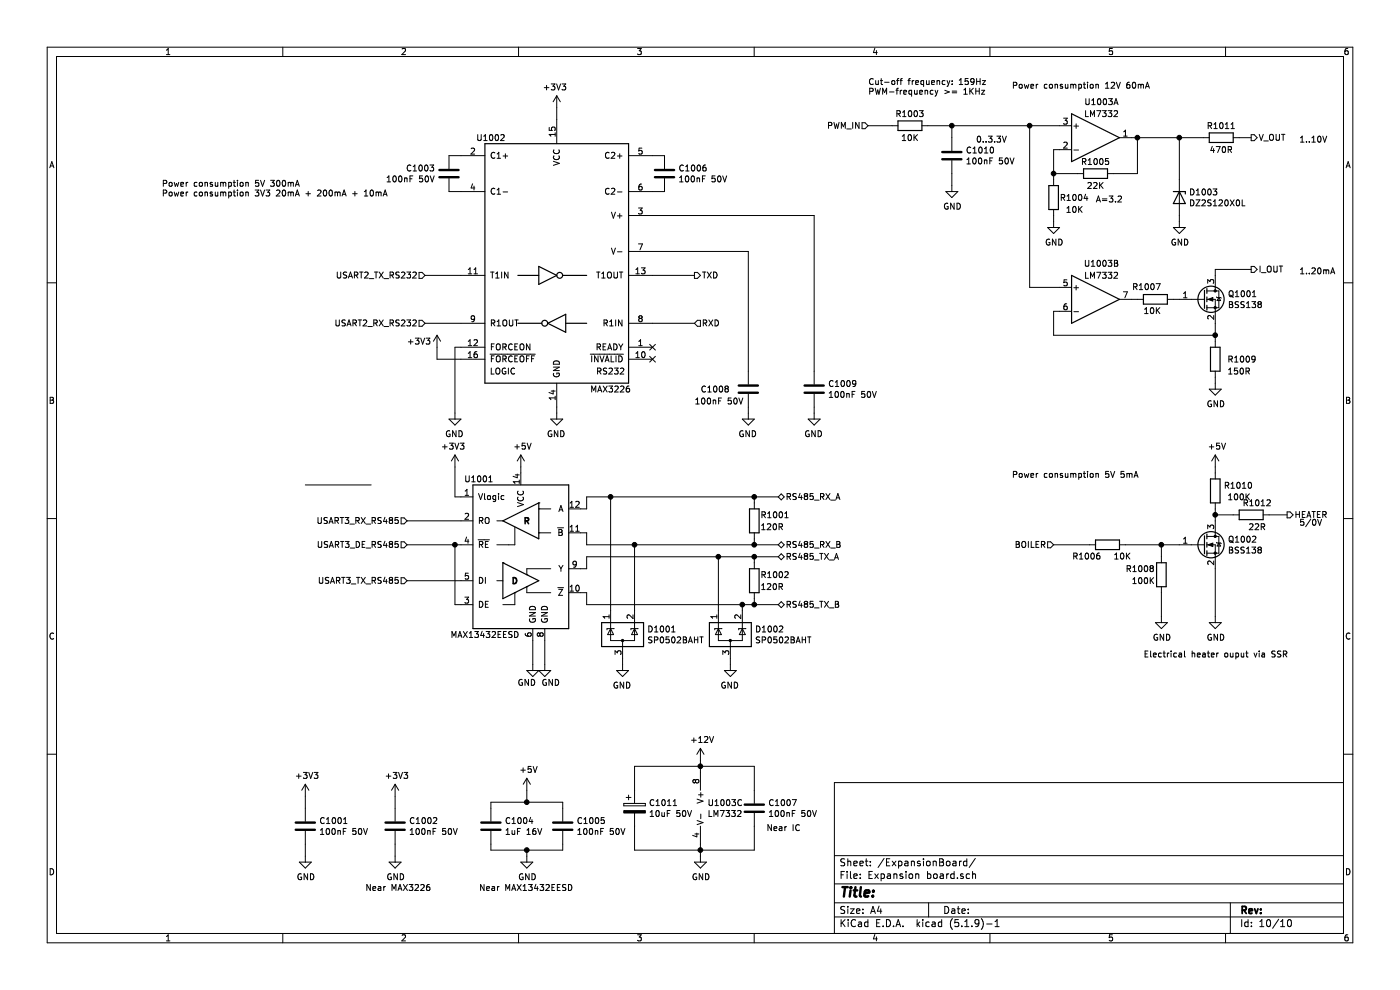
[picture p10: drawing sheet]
EESchema Schematic File Version 4
EELAYER 30 0
EELAYER END
$Descr A4 11693 8268
encoding utf-8
Sheet 10 10
Title ""
Date ""
Rev ""
Comp ""
Comment1 ""
Comment2 ""
Comment3 ""
Comment4 ""
$EndDescr
$Comp
L Amplifier_Operational:LM7332 U?
U 1 1
P 9150 1150
AR Path="/5F8C23F2/5FC5AEEC" Ref="U?"  Part="2" 
AR Path="/5FB9434D/5FC5AEEC" Ref="U1003"  Part="1" 
AR Path="/5FC5AEEC" Ref="U?"  Part="1" 
F 0 "U1003" H 9200 1450 50  0000 C CNN
F 1 "LM7332" H 9200 1350 50  0000 C CNN
F 2 "Package_SO:SOIC-8_3.9x4.9mm_P1.27mm" H 9100 1250 50  0001 C CNN
F 3 "http://www.ti.com/lit/ds/symlink/lm7332.pdf" H 9200 1350 50  0001 C CNN
	1    9150 1150
	1    0    0    -1  
$EndComp
Wire Wire Line
	9450 1150 9500 1150
Wire Wire Line
	8850 1250 8800 1250
Wire Wire Line
	8800 1250 8800 1450
$Comp
L SIOMv01-rescue:R-Device R?
U 1 1
P 9150 1450
AR Path="/5F8C23F2/5FC5AEF5" Ref="R?"  Part="1" 
AR Path="/5FB9434D/5FC5AEF5" Ref="R1005"  Part="1" 
F 0 "R1005" V 9050 1450 50  0000 C CNN
F 1 "22K" V 9250 1450 50  0000 C CNN
F 2 "Resistor_SMD:R_0603_1608Metric" V 9080 1450 50  0001 C CNN
F 3 "~" H 9150 1450 50  0001 C CNN
	1    9150 1450
	0    1    1    0   
$EndComp
Wire Wire Line
	9300 1450 9500 1450
Wire Wire Line
	9500 1450 9500 1150
Connection ~ 9500 1150
Wire Wire Line
	9500 1150 9850 1150
Wire Wire Line
	9000 1450 8800 1450
Wire Wire Line
	8800 1450 8800 1500
Connection ~ 8800 1450
$Comp
L SIOMv01-rescue:R-Device R?
U 1 1
P 8800 1650
AR Path="/5F8C23F2/5FC5AF02" Ref="R?"  Part="1" 
AR Path="/5FB9434D/5FC5AF02" Ref="R1004"  Part="1" 
F 0 "R1004" H 8850 1650 50  0000 L CNN
F 1 "10K" H 8900 1550 50  0000 L CNN
F 2 "Resistor_SMD:R_0603_1608Metric" V 8730 1650 50  0001 C CNN
F 3 "~" H 8800 1650 50  0001 C CNN
	1    8800 1650
	1    0    0    -1  
$EndComp
$Comp
L SIOMv01-rescue:GND-power #PWR?
U 1 1
P 8800 1850
AR Path="/5F8C23F2/5FC5AF08" Ref="#PWR?"  Part="1" 
AR Path="/5FB9434D/5FC5AF08" Ref="#PWR01022"  Part="1" 
F 0 "#PWR01022" H 8800 1600 50  0001 C CNN
F 1 "GND" H 8805 1677 50  0000 C CNN
F 2 "" H 8800 1850 50  0001 C CNN
F 3 "" H 8800 1850 50  0001 C CNN
	1    8800 1850
	1    0    0    -1  
$EndComp
Wire Wire Line
	8800 1850 8800 1800
$Comp
L SIOMv01-rescue:R-Device R?
U 1 1
P 10200 1150
AR Path="/5F8C23F2/5FC5AF0F" Ref="R?"  Part="1" 
AR Path="/5FB9434D/5FC5AF0F" Ref="R1011"  Part="1" 
F 0 "R1011" V 10100 1150 50  0000 C CNN
F 1 "470R" V 10300 1150 50  0000 C CNN
F 2 "Resistor_SMD:R_0603_1608Metric" V 10130 1150 50  0001 C CNN
F 3 "~" H 10200 1150 50  0001 C CNN
	1    10200 1150
	0    1    1    0   
$EndComp
$Comp
L SIOMv01-rescue:DZ2S120X0L-Diode D?
U 1 1
P 9850 1650
AR Path="/5F8C23F2/5FC5AF15" Ref="D?"  Part="1" 
AR Path="/5FB9434D/5FC5AF15" Ref="D1003"  Part="1" 
F 0 "D1003" V 9804 1730 50  0000 L CNN
F 1 "DZ2S120X0L" V 9895 1730 50  0000 L CNN
F 2 "Diode_SMD:D_SOD-523" H 9850 1475 50  0001 C CNN
F 3 "https://industrial.panasonic.com/content/data/SC/ds/ds4/DZ2S12000L_E.pdf" H 9850 1650 50  0001 C CNN
	1    9850 1650
	0    1    1    0   
$EndComp
$Comp
L SIOMv01-rescue:GND-power #PWR?
U 1 1
P 9850 1850
AR Path="/5F8C23F2/5FC5AF1B" Ref="#PWR?"  Part="1" 
AR Path="/5FB9434D/5FC5AF1B" Ref="#PWR01024"  Part="1" 
F 0 "#PWR01024" H 9850 1600 50  0001 C CNN
F 1 "GND" H 9855 1677 50  0000 C CNN
F 2 "" H 9850 1850 50  0001 C CNN
F 3 "" H 9850 1850 50  0001 C CNN
	1    9850 1850
	1    0    0    -1  
$EndComp
Wire Wire Line
	9850 1850 9850 1800
Wire Wire Line
	9850 1500 9850 1150
Wire Wire Line
	10350 1150 10450 1150
Text HLabel 10450 1150 2    50   Output ~ 0
V_OUT
Wire Wire Line
	8850 2600 8800 2600
Wire Wire Line
	8800 2600 8800 2800
Text HLabel 10450 2250 2    50   Output ~ 0
I_OUT
Wire Wire Line
	8600 1050 8600 2400
Connection ~ 8600 1050
Wire Wire Line
	8600 1050 8850 1050
Wire Wire Line
	8600 2400 8850 2400
Text Notes 10850 1200 0    50   ~ 0
1..10V
Text Notes 10850 2300 0    50   ~ 0
1..20mA
$Comp
L Amplifier_Operational:LM7332 U?
U 2 1
P 9150 2500
AR Path="/5F8C23F2/5FC61515" Ref="U?"  Part="2" 
AR Path="/5FB9434D/5FC61515" Ref="U1003"  Part="2" 
AR Path="/5FC61515" Ref="U?"  Part="2" 
F 0 "U1003" H 9200 2800 50  0000 C CNN
F 1 "LM7332" H 9200 2700 50  0000 C CNN
F 2 "Package_SO:SOIC-8_3.9x4.9mm_P1.27mm" H 9100 2600 50  0001 C CNN
F 3 "http://www.ti.com/lit/ds/symlink/lm7332.pdf" H 9200 2700 50  0001 C CNN
	2    9150 2500
	1    0    0    -1  
$EndComp
Connection ~ 9850 1150
Wire Wire Line
	9850 1150 10050 1150
$Comp
L Amplifier_Operational:LM7332 U?
U 3 1
P 5950 6750
AR Path="/5F8C23F2/5FE0F416" Ref="U?"  Part="3" 
AR Path="/5FB9434D/5FE0F416" Ref="U1003"  Part="3" 
AR Path="/5FE0F416" Ref="U?"  Part="3" 
F 0 "U1003" H 5908 6796 50  0000 L CNN
F 1 "LM7332" H 5908 6705 50  0000 L CNN
F 2 "Package_SO:SOIC-8_3.9x4.9mm_P1.27mm" H 5900 6850 50  0001 C CNN
F 3 "http://www.ti.com/lit/ds/symlink/lm7332.pdf" H 6000 6950 50  0001 C CNN
	3    5950 6750
	1    0    0    -1  
$EndComp
$Comp
L SIOMv01-rescue:GND-power #PWR?
U 1 1
P 5850 7150
AR Path="/5F8C23F2/5FE0F41C" Ref="#PWR?"  Part="1" 
AR Path="/5FB9434D/5FE0F41C" Ref="#PWR01017"  Part="1" 
F 0 "#PWR01017" H 5850 6900 50  0001 C CNN
F 1 "GND" H 5855 6977 50  0000 C CNN
F 2 "" H 5850 7150 50  0001 C CNN
F 3 "" H 5850 7150 50  0001 C CNN
	1    5850 7150
	1    0    0    -1  
$EndComp
Wire Wire Line
	5850 7150 5850 7100
Wire Wire Line
	5850 6350 5850 6400
$Comp
L SIOMv01-rescue:+12V-power #PWR?
U 1 1
P 5850 6350
AR Path="/5F8C23F2/5FE0F424" Ref="#PWR?"  Part="1" 
AR Path="/5FB9434D/5FE0F424" Ref="#PWR01016"  Part="1" 
F 0 "#PWR01016" H 5850 6200 50  0001 C CNN
F 1 "+12V" H 5865 6523 50  0000 C CNN
F 2 "" H 5850 6350 50  0001 C CNN
F 3 "" H 5850 6350 50  0001 C CNN
	1    5850 6350
	1    0    0    -1  
$EndComp
$Comp
L SIOMv01-rescue:C-Device C?
U 1 1
P 6300 6750
AR Path="/5F8C23F2/5FE0F42A" Ref="C?"  Part="1" 
AR Path="/5FB9434D/5FE0F42A" Ref="C1007"  Part="1" 
F 0 "C1007" H 6415 6796 50  0000 L CNN
F 1 "100nF 50V" H 6415 6705 50  0000 L CNN
F 2 "Capacitor_SMD:C_0603_1608Metric" H 6338 6600 50  0001 C CNN
F 3 "~" H 6300 6750 50  0001 C CNN
	1    6300 6750
	1    0    0    -1  
$EndComp
Wire Wire Line
	6300 6600 6300 6400
Wire Wire Line
	6300 6400 5850 6400
Connection ~ 5850 6400
Wire Wire Line
	5850 6400 5850 6450
Wire Wire Line
	6300 6900 6300 7100
Wire Wire Line
	6300 7100 5850 7100
Connection ~ 5850 7100
Wire Wire Line
	5850 7100 5850 7050
Text Notes 6400 6950 0    50   ~ 0
Near IC
$Comp
L SIOMv01-rescue:MAX3226-Interface_UART U1002
U 1 1
P 4650 2200
F 0 "U1002" H 4100 3250 50  0000 C CNN
F 1 "MAX3226" H 5100 1150 50  0000 C CNN
F 2 "Package_SO:SSOP-16_5.3x6.2mm_P0.65mm" H 4650 900 50  0001 C CNN
F 3 "https://datasheets.maximintegrated.com/en/ds/MAX3224-MAX3245.pdf" H 4650 2300 50  0001 C CNN
	1    4650 2200
	1    0    0    -1  
$EndComp
$Comp
L SIOMv01-rescue:MAX13432EESD-Interface_UART U1001
U 1 1
P 4350 4650
F 0 "U1001" H 4000 5300 50  0000 C CNN
F 1 "MAX13432EESD" H 4050 4000 50  0000 C CNN
F 2 "Package_SO:SOIC-14_3.9x8.7mm_P1.27mm" H 4350 3650 50  0001 C CIN
F 3 "https://datasheets.maximintegrated.com/en/ds/MAX13430E-MAX13433E.pdf" H 4350 5450 50  0001 C CNN
	1    4350 4650
	1    0    0    -1  
$EndComp
Wire Wire Line
	3850 4550 3800 4550
Wire Wire Line
	3800 5050 3850 5050
Wire Wire Line
	4650 3400 4650 3450
$Comp
L SIOMv01-rescue:GND-power #PWR?
U 1 1
P 4650 3450
AR Path="/5FEB0D13" Ref="#PWR?"  Part="1" 
AR Path="/5F8BACBE/5FEB0D13" Ref="#PWR?"  Part="1" 
AR Path="/5FB9434D/5FEB0D13" Ref="#PWR01014"  Part="1" 
F 0 "#PWR01014" H 4650 3200 50  0001 C CNN
F 1 "GND" H 4655 3277 50  0000 C CNN
F 2 "" H 4650 3450 50  0001 C CNN
F 3 "" H 4650 3450 50  0001 C CNN
	1    4650 3450
	-1   0    0    -1  
$EndComp
Wire Wire Line
	4450 5350 4450 5550
$Comp
L SIOMv01-rescue:GND-power #PWR?
U 1 1
P 4450 5550
AR Path="/5FEB2E17" Ref="#PWR?"  Part="1" 
AR Path="/5F8BACBE/5FEB2E17" Ref="#PWR?"  Part="1" 
AR Path="/5FB9434D/5FEB2E17" Ref="#PWR01011"  Part="1" 
F 0 "#PWR01011" H 4450 5300 50  0001 C CNN
F 1 "GND" H 4500 5400 50  0000 C CNN
F 2 "" H 4450 5550 50  0001 C CNN
F 3 "" H 4450 5550 50  0001 C CNN
	1    4450 5550
	-1   0    0    -1  
$EndComp
Wire Wire Line
	4550 5350 4550 5550
$Comp
L SIOMv01-rescue:GND-power #PWR?
U 1 1
P 4550 5550
AR Path="/5FEB4EEF" Ref="#PWR?"  Part="1" 
AR Path="/5F8BACBE/5FEB4EEF" Ref="#PWR?"  Part="1" 
AR Path="/5FB9434D/5FEB4EEF" Ref="#PWR01012"  Part="1" 
F 0 "#PWR01012" H 4550 5300 50  0001 C CNN
F 1 "GND" H 4500 5400 50  0000 C CNN
F 2 "" H 4550 5550 50  0001 C CNN
F 3 "" H 4550 5550 50  0001 C CNN
	1    4550 5550
	-1   0    0    -1  
$EndComp
$Comp
L SIOMv01-rescue:R-Device R?
U 1 1
P 6300 4350
AR Path="/5F8C23F2/5FED1FF7" Ref="R?"  Part="1" 
AR Path="/5FB9434D/5FED1FF7" Ref="R1001"  Part="1" 
F 0 "R1001" H 6350 4400 50  0000 L CNN
F 1 "120R" H 6350 4300 50  0000 L CNN
F 2 "Resistor_SMD:R_0603_1608Metric" V 6230 4350 50  0001 C CNN
F 3 "~" H 6300 4350 50  0001 C CNN
	1    6300 4350
	1    0    0    -1  
$EndComp
$Comp
L SIOMv01-rescue:R-Device R?
U 1 1
P 6300 4850
AR Path="/5F8C23F2/5FED27DE" Ref="R?"  Part="1" 
AR Path="/5FB9434D/5FED27DE" Ref="R1002"  Part="1" 
F 0 "R1002" H 6350 4900 50  0000 L CNN
F 1 "120R" H 6350 4800 50  0000 L CNN
F 2 "Resistor_SMD:R_0603_1608Metric" V 6230 4850 50  0001 C CNN
F 3 "~" H 6300 4850 50  0001 C CNN
	1    6300 4850
	1    0    0    -1  
$EndComp
Wire Wire Line
	4850 4250 4900 4250
Wire Wire Line
	4850 4450 4900 4450
Wire Wire Line
	4850 4750 4900 4750
Wire Wire Line
	4850 4950 4900 4950
Wire Wire Line
	4900 4150 5100 4150
Wire Wire Line
	6300 4150 6300 4200
Wire Wire Line
	4900 4650 6000 4650
Wire Wire Line
	6300 4650 6300 4700
Wire Wire Line
	4900 4550 5300 4550
Wire Wire Line
	6300 4550 6300 4500
Wire Wire Line
	6300 5050 6300 5000
Wire Wire Line
	4900 4950 4900 5050
Wire Wire Line
	4900 4650 4900 4750
Wire Wire Line
	4900 4450 4900 4550
Wire Wire Line
	4900 4150 4900 4250
Wire Wire Line
	6300 4150 6500 4150
Connection ~ 6300 4150
Wire Wire Line
	6300 4550 6500 4550
Connection ~ 6300 4550
Wire Wire Line
	6300 4650 6500 4650
Connection ~ 6300 4650
Wire Wire Line
	6300 5050 6500 5050
Connection ~ 6300 5050
Text HLabel 6500 4150 2    50   BiDi ~ 0
RS485_RX_A
Text HLabel 6500 4550 2    50   BiDi ~ 0
RS485_RX_B
Text HLabel 6500 4650 2    50   BiDi ~ 0
RS485_TX_A
Text HLabel 6500 5050 2    50   BiDi ~ 0
RS485_TX_B
Wire Wire Line
	4350 3950 4350 3900
$Comp
L SIOMv01-rescue:+3V3-power #PWR?
U 1 1
P 3800 3900
AR Path="/5F8BACBE/5FF19014" Ref="#PWR?"  Part="1" 
AR Path="/5FB9434D/5FF19014" Ref="#PWR01007"  Part="1" 
F 0 "#PWR01007" H 3800 3750 50  0001 C CNN
F 1 "+3V3" H 3815 4073 50  0000 C CNN
F 2 "" H 3800 3900 50  0001 C CNN
F 3 "" H 3800 3900 50  0001 C CNN
	1    3800 3900
	-1   0    0    -1  
$EndComp
Wire Wire Line
	3800 4150 3850 4150
Wire Wire Line
	3800 3900 3800 4150
$Comp
L SIOMv01-rescue:+5V-power #PWR01008
U 1 1
P 4350 3900
F 0 "#PWR01008" H 4350 3750 50  0001 C CNN
F 1 "+5V" H 4365 4073 50  0000 C CNN
F 2 "" H 4350 3900 50  0001 C CNN
F 3 "" H 4350 3900 50  0001 C CNN
	1    4350 3900
	1    0    0    -1  
$EndComp
$Comp
L SIOMv01-rescue:SP0502BAHT-Power_Protection D1001
U 1 1
P 5200 5300
F 0 "D1001" H 5405 5346 50  0000 L CNN
F 1 "SP0502BAHT" H 5405 5255 50  0000 L CNN
F 2 "Package_TO_SOT_SMD:SOT-23" H 5425 5250 50  0001 L CNN
F 3 "http://www.littelfuse.com/~/media/files/littelfuse/technical%20resources/documents/data%20sheets/sp05xxba.pdf" H 5325 5425 50  0001 C CNN
	1    5200 5300
	1    0    0    -1  
$EndComp
$Comp
L SIOMv01-rescue:SP0502BAHT-Power_Protection D1002
U 1 1
P 6100 5300
F 0 "D1002" H 6305 5346 50  0000 L CNN
F 1 "SP0502BAHT" H 6305 5255 50  0000 L CNN
F 2 "Package_TO_SOT_SMD:SOT-23" H 6325 5250 50  0001 L CNN
F 3 "http://www.littelfuse.com/~/media/files/littelfuse/technical%20resources/documents/data%20sheets/sp05xxba.pdf" H 6225 5425 50  0001 C CNN
	1    6100 5300
	1    0    0    -1  
$EndComp
Wire Wire Line
	5200 5500 5200 5550
$Comp
L SIOMv01-rescue:GND-power #PWR?
U 1 1
P 5200 5550
AR Path="/5FF62611" Ref="#PWR?"  Part="1" 
AR Path="/5F8BACBE/5FF62611" Ref="#PWR?"  Part="1" 
AR Path="/5FB9434D/5FF62611" Ref="#PWR01015"  Part="1" 
F 0 "#PWR01015" H 5200 5300 50  0001 C CNN
F 1 "GND" H 5205 5377 50  0000 C CNN
F 2 "" H 5200 5550 50  0001 C CNN
F 3 "" H 5200 5550 50  0001 C CNN
	1    5200 5550
	-1   0    0    -1  
$EndComp
Wire Wire Line
	6100 5500 6100 5550
$Comp
L SIOMv01-rescue:GND-power #PWR?
U 1 1
P 6100 5550
AR Path="/5FF6633B" Ref="#PWR?"  Part="1" 
AR Path="/5F8BACBE/5FF6633B" Ref="#PWR?"  Part="1" 
AR Path="/5FB9434D/5FF6633B" Ref="#PWR01018"  Part="1" 
F 0 "#PWR01018" H 6100 5300 50  0001 C CNN
F 1 "GND" H 6105 5377 50  0000 C CNN
F 2 "" H 6100 5550 50  0001 C CNN
F 3 "" H 6100 5550 50  0001 C CNN
	1    6100 5550
	-1   0    0    -1  
$EndComp
Wire Wire Line
	6200 5100 6200 5050
Connection ~ 6200 5050
Wire Wire Line
	6200 5050 6300 5050
Wire Wire Line
	6000 5100 6000 4650
Connection ~ 6000 4650
Wire Wire Line
	6000 4650 6300 4650
Wire Wire Line
	5100 5100 5100 4150
Connection ~ 5100 4150
Wire Wire Line
	5100 4150 6300 4150
Wire Wire Line
	4900 5050 6200 5050
Wire Wire Line
	5300 5100 5300 4550
Connection ~ 5300 4550
Wire Wire Line
	5300 4550 6300 4550
$Comp
L SIOMv01-rescue:C-Device C?
U 1 1
P 3300 6900
AR Path="/5F8BACBE/5FFBBE68" Ref="C?"  Part="1" 
AR Path="/5FB9434D/5FFBBE68" Ref="C1002"  Part="1" 
F 0 "C1002" H 3415 6946 50  0000 L CNN
F 1 "100nF 50V" H 3415 6855 50  0000 L CNN
F 2 "Capacitor_SMD:C_0603_1608Metric" H 3338 6750 50  0001 C CNN
F 3 "~" H 3300 6900 50  0001 C CNN
	1    3300 6900
	1    0    0    -1  
$EndComp
$Comp
L SIOMv01-rescue:GND-power #PWR?
U 1 1
P 3300 7150
AR Path="/5FFBBE6E" Ref="#PWR?"  Part="1" 
AR Path="/5F8BACBE/5FFBBE6E" Ref="#PWR?"  Part="1" 
AR Path="/5FB9434D/5FFBBE6E" Ref="#PWR01004"  Part="1" 
F 0 "#PWR01004" H 3300 6900 50  0001 C CNN
F 1 "GND" H 3305 6977 50  0000 C CNN
F 2 "" H 3300 7150 50  0001 C CNN
F 3 "" H 3300 7150 50  0001 C CNN
	1    3300 7150
	1    0    0    -1  
$EndComp
Wire Wire Line
	3300 7150 3300 7050
Wire Wire Line
	3300 6750 3300 6650
$Comp
L SIOMv01-rescue:+5V-power #PWR?
U 1 1
P 4400 6600
AR Path="/5F8BACBE/5FFBBE76" Ref="#PWR?"  Part="1" 
AR Path="/5FB9434D/5FFBBE76" Ref="#PWR01009"  Part="1" 
F 0 "#PWR01009" H 4400 6450 50  0001 C CNN
F 1 "+5V" H 4415 6773 50  0000 C CNN
F 2 "" H 4400 6600 50  0001 C CNN
F 3 "" H 4400 6600 50  0001 C CNN
	1    4400 6600
	1    0    0    -1  
$EndComp
$Comp
L SIOMv01-rescue:C-Device C?
U 1 1
P 4100 6900
AR Path="/5F8BACBE/5FFBBE7C" Ref="C?"  Part="1" 
AR Path="/5FB9434D/5FFBBE7C" Ref="C1004"  Part="1" 
F 0 "C1004" H 4215 6946 50  0000 L CNN
F 1 "1uF 16V" H 4215 6855 50  0000 L CNN
F 2 "Capacitor_SMD:C_0805_2012Metric" H 4138 6750 50  0001 C CNN
F 3 "~" H 4100 6900 50  0001 C CNN
	1    4100 6900
	1    0    0    -1  
$EndComp
$Comp
L SIOMv01-rescue:GND-power #PWR?
U 1 1
P 4400 7150
AR Path="/5FFBBE82" Ref="#PWR?"  Part="1" 
AR Path="/5F8BACBE/5FFBBE82" Ref="#PWR?"  Part="1" 
AR Path="/5FB9434D/5FFBBE82" Ref="#PWR01010"  Part="1" 
F 0 "#PWR01010" H 4400 6900 50  0001 C CNN
F 1 "GND" H 4405 6977 50  0000 C CNN
F 2 "" H 4400 7150 50  0001 C CNN
F 3 "" H 4400 7150 50  0001 C CNN
	1    4400 7150
	1    0    0    -1  
$EndComp
Wire Wire Line
	4400 7150 4400 7100
$Comp
L SIOMv01-rescue:+3V3-power #PWR?
U 1 1
P 3300 6650
AR Path="/5F8BACBE/5FFBBE89" Ref="#PWR?"  Part="1" 
AR Path="/5FB9434D/5FFBBE89" Ref="#PWR01003"  Part="1" 
F 0 "#PWR01003" H 3300 6500 50  0001 C CNN
F 1 "+3V3" H 3315 6823 50  0000 C CNN
F 2 "" H 3300 6650 50  0001 C CNN
F 3 "" H 3300 6650 50  0001 C CNN
	1    3300 6650
	1    0    0    -1  
$EndComp
Text Notes 4000 7450 0    50   ~ 0
Near MAX13432EESD
Text Notes 3050 7450 0    50   ~ 0
Near MAX3226
$Comp
L SIOMv01-rescue:C-Device C?
U 1 1
P 4700 6900
AR Path="/5F8BACBE/5FFBBE91" Ref="C?"  Part="1" 
AR Path="/5FB9434D/5FFBBE91" Ref="C1005"  Part="1" 
F 0 "C1005" H 4815 6946 50  0000 L CNN
F 1 "100nF 50V" H 4815 6855 50  0000 L CNN
F 2 "Capacitor_SMD:C_0603_1608Metric" H 4738 6750 50  0001 C CNN
F 3 "~" H 4700 6900 50  0001 C CNN
	1    4700 6900
	1    0    0    -1  
$EndComp
Wire Wire Line
	4100 7050 4100 7100
Wire Wire Line
	4100 7100 4400 7100
Connection ~ 4400 7100
Wire Wire Line
	4400 7100 4700 7100
Wire Wire Line
	4700 7100 4700 7050
Wire Wire Line
	4700 6750 4700 6700
Wire Wire Line
	4700 6700 4400 6700
Connection ~ 4400 6700
Wire Wire Line
	4400 6700 4100 6700
Wire Wire Line
	4100 6700 4100 6750
Wire Wire Line
	4400 6600 4400 6700
$Comp
L SIOMv01-rescue:+3V3-power #PWR?
U 1 1
P 4650 900
AR Path="/5F8BACBE/5FDA1049" Ref="#PWR?"  Part="1" 
AR Path="/5FB9434D/5FDA1049" Ref="#PWR01013"  Part="1" 
F 0 "#PWR01013" H 4650 750 50  0001 C CNN
F 1 "+3V3" H 4665 1073 50  0000 C CNN
F 2 "" H 4650 900 50  0001 C CNN
F 3 "" H 4650 900 50  0001 C CNN
	1    4650 900 
	-1   0    0    -1  
$EndComp
$Comp
L SIOMv01-rescue:C-Device C?
U 1 1
P 3750 1450
AR Path="/5F8BACBE/5FC6D71A" Ref="C?"  Part="1" 
AR Path="/5FB9434D/5FC6D71A" Ref="C1003"  Part="1" 
F 0 "C1003" H 3865 1496 50  0000 L CNN
F 1 "100nF 50V" H 3865 1405 50  0000 L CNN
F 2 "Capacitor_SMD:C_0603_1608Metric" H 3788 1300 50  0001 C CNN
F 3 "~" H 3750 1450 50  0001 C CNN
	1    3750 1450
	-1   0    0    -1  
$EndComp
$Comp
L SIOMv01-rescue:C-Device C?
U 1 1
P 5550 1450
AR Path="/5F8BACBE/5FC6EFC3" Ref="C?"  Part="1" 
AR Path="/5FB9434D/5FC6EFC3" Ref="C1006"  Part="1" 
F 0 "C1006" H 5665 1496 50  0000 L CNN
F 1 "100nF 50V" H 5665 1405 50  0000 L CNN
F 2 "Capacitor_SMD:C_0603_1608Metric" H 5588 1300 50  0001 C CNN
F 3 "~" H 5550 1450 50  0001 C CNN
	1    5550 1450
	1    0    0    -1  
$EndComp
$Comp
L SIOMv01-rescue:C-Device C?
U 1 1
P 6250 3250
AR Path="/5F8BACBE/5FC6F4B0" Ref="C?"  Part="1" 
AR Path="/5FB9434D/5FC6F4B0" Ref="C1008"  Part="1" 
F 0 "C1008" H 5850 3250 50  0000 L CNN
F 1 "100nF 50V" H 5800 3150 50  0000 L CNN
F 2 "Capacitor_SMD:C_0603_1608Metric" H 6288 3100 50  0001 C CNN
F 3 "~" H 6250 3250 50  0001 C CNN
	1    6250 3250
	1    0    0    -1  
$EndComp
$Comp
L SIOMv01-rescue:C-Device C?
U 1 1
P 6800 3250
AR Path="/5F8BACBE/5FC6FCF1" Ref="C?"  Part="1" 
AR Path="/5FB9434D/5FC6FCF1" Ref="C1009"  Part="1" 
F 0 "C1009" H 6915 3296 50  0000 L CNN
F 1 "100nF 50V" H 6915 3205 50  0000 L CNN
F 2 "Capacitor_SMD:C_0603_1608Metric" H 6838 3100 50  0001 C CNN
F 3 "~" H 6800 3250 50  0001 C CNN
	1    6800 3250
	1    0    0    -1  
$EndComp
$Comp
L SIOMv01-rescue:GND-power #PWR?
U 1 1
P 3800 3450
AR Path="/5FC84224" Ref="#PWR?"  Part="1" 
AR Path="/5F8BACBE/5FC84224" Ref="#PWR?"  Part="1" 
AR Path="/5FB9434D/5FC84224" Ref="#PWR01006"  Part="1" 
F 0 "#PWR01006" H 3800 3200 50  0001 C CNN
F 1 "GND" H 3805 3277 50  0000 C CNN
F 2 "" H 3800 3450 50  0001 C CNN
F 3 "" H 3800 3450 50  0001 C CNN
	1    3800 3450
	-1   0    0    -1  
$EndComp
Wire Wire Line
	3800 2900 3850 2900
Wire Wire Line
	3800 2900 3800 3450
Wire Wire Line
	3850 3000 3650 3000
NoConn ~ 5450 3000
NoConn ~ 5450 2900
Text HLabel 5800 2300 2    50   Output ~ 0
TXD
Text HLabel 5800 2700 2    50   Input ~ 0
RXD
Wire Wire Line
	5450 2300 5800 2300
Wire Wire Line
	5450 2700 5800 2700
Wire Wire Line
	6250 3400 6250 3450
$Comp
L SIOMv01-rescue:GND-power #PWR?
U 1 1
P 6250 3450
AR Path="/5FCF486E" Ref="#PWR?"  Part="1" 
AR Path="/5F8BACBE/5FCF486E" Ref="#PWR?"  Part="1" 
AR Path="/5FB9434D/5FCF486E" Ref="#PWR01019"  Part="1" 
F 0 "#PWR01019" H 6250 3200 50  0001 C CNN
F 1 "GND" H 6255 3277 50  0000 C CNN
F 2 "" H 6250 3450 50  0001 C CNN
F 3 "" H 6250 3450 50  0001 C CNN
	1    6250 3450
	-1   0    0    -1  
$EndComp
Wire Wire Line
	6800 3400 6800 3450
$Comp
L SIOMv01-rescue:GND-power #PWR?
U 1 1
P 6800 3450
AR Path="/5FCFA4E7" Ref="#PWR?"  Part="1" 
AR Path="/5F8BACBE/5FCFA4E7" Ref="#PWR?"  Part="1" 
AR Path="/5FB9434D/5FCFA4E7" Ref="#PWR01020"  Part="1" 
F 0 "#PWR01020" H 6800 3200 50  0001 C CNN
F 1 "GND" H 6805 3277 50  0000 C CNN
F 2 "" H 6800 3450 50  0001 C CNN
F 3 "" H 6800 3450 50  0001 C CNN
	1    6800 3450
	-1   0    0    -1  
$EndComp
Wire Wire Line
	6250 3100 6250 2100
Wire Wire Line
	6250 2100 5450 2100
Wire Wire Line
	6800 3100 6800 1800
Wire Wire Line
	6800 1800 5450 1800
$Comp
L SIOMv01-rescue:R-Device R?
U 1 1
P 9650 2500
AR Path="/5FE1077B" Ref="R?"  Part="1" 
AR Path="/5F8BACBE/5FE1077B" Ref="R?"  Part="1" 
AR Path="/5F8C2412/5FE1077B" Ref="R?"  Part="1" 
AR Path="/5FB9434D/5FE1077B" Ref="R1007"  Part="1" 
F 0 "R1007" V 9750 2450 50  0000 L CNN
F 1 "10K" V 9550 2450 50  0000 L CNN
F 2 "Resistor_SMD:R_0603_1608Metric" V 9580 2500 50  0001 C CNN
F 3 "~" H 9650 2500 50  0001 C CNN
	1    9650 2500
	0    -1   -1   0   
$EndComp
$Comp
L SIOMv01-rescue:BSS138-Transistor_FET Q?
U 1 1
P 10050 2500
AR Path="/5FE10792" Ref="Q?"  Part="1" 
AR Path="/5F8BACBE/5FE10792" Ref="Q?"  Part="1" 
AR Path="/5F8C2412/5FE10792" Ref="Q?"  Part="1" 
AR Path="/5FB9434D/5FE10792" Ref="Q1001"  Part="1" 
F 0 "Q1001" H 10254 2546 50  0000 L CNN
F 1 "BSS138" H 10254 2455 50  0000 L CNN
F 2 "Package_TO_SOT_SMD:SOT-23" H 10250 2425 50  0001 L CIN
F 3 "https://www.onsemi.com/pub/Collateral/BSS138-D.PDF" H 10050 2500 50  0001 L CNN
	1    10050 2500
	1    0    0    -1  
$EndComp
Wire Wire Line
	10150 2250 10150 2300
Wire Wire Line
	10150 2250 10450 2250
Wire Wire Line
	9450 2500 9500 2500
Wire Wire Line
	8800 2800 10150 2800
Connection ~ 10150 2800
Wire Wire Line
	10150 2800 10150 2700
Wire Wire Line
	10150 2850 10150 2800
Wire Wire Line
	10150 3150 10150 3200
$Comp
L SIOMv01-rescue:GND-power #PWR?
U 1 1
P 10150 3200
AR Path="/5FE1078B" Ref="#PWR?"  Part="1" 
AR Path="/5F8BACBE/5FE1078B" Ref="#PWR?"  Part="1" 
AR Path="/5F8C2412/5FE1078B" Ref="#PWR?"  Part="1" 
AR Path="/5FB9434D/5FE1078B" Ref="#PWR01025"  Part="1" 
F 0 "#PWR01025" H 10150 2950 50  0001 C CNN
F 1 "GND" H 10155 3027 50  0000 C CNN
F 2 "" H 10150 3200 50  0001 C CNN
F 3 "" H 10150 3200 50  0001 C CNN
	1    10150 3200
	1    0    0    -1  
$EndComp
$Comp
L SIOMv01-rescue:R-Device R?
U 1 1
P 10150 3000
AR Path="/5FE10775" Ref="R?"  Part="1" 
AR Path="/5F8BACBE/5FE10775" Ref="R?"  Part="1" 
AR Path="/5F8C2412/5FE10775" Ref="R?"  Part="1" 
AR Path="/5FB9434D/5FE10775" Ref="R1009"  Part="1" 
F 0 "R1009" H 10250 3000 50  0000 L CNN
F 1 "150R" H 10250 2900 50  0000 L CNN
F 2 "Resistor_SMD:R_0603_1608Metric" V 10080 3000 50  0001 C CNN
F 3 "~" H 10150 3000 50  0001 C CNN
	1    10150 3000
	1    0    0    -1  
$EndComp
Wire Wire Line
	9800 2500 9850 2500
$Comp
L SIOMv01-rescue:R-Device R?
U 1 1
P 9250 4550
AR Path="/6003F275" Ref="R?"  Part="1" 
AR Path="/5F8BACBE/6003F275" Ref="R?"  Part="1" 
AR Path="/5F8C2412/6003F275" Ref="R?"  Part="1" 
AR Path="/5FB9434D/6003F275" Ref="R1006"  Part="1" 
F 0 "R1006" V 9150 4600 50  0000 L CNN
F 1 "10K" V 9150 4350 50  0000 L CNN
F 2 "Resistor_SMD:R_0603_1608Metric" V 9180 4550 50  0001 C CNN
F 3 "~" H 9250 4550 50  0001 C CNN
	1    9250 4550
	0    -1   -1   0   
$EndComp
$Comp
L SIOMv01-rescue:GND-power #PWR?
U 1 1
P 10150 5150
AR Path="/6003F285" Ref="#PWR?"  Part="1" 
AR Path="/5F8BACBE/6003F285" Ref="#PWR?"  Part="1" 
AR Path="/5F8C2412/6003F285" Ref="#PWR?"  Part="1" 
AR Path="/5FB9434D/6003F285" Ref="#PWR01027"  Part="1" 
F 0 "#PWR01027" H 10150 4900 50  0001 C CNN
F 1 "GND" H 10155 4977 50  0000 C CNN
F 2 "" H 10150 5150 50  0001 C CNN
F 3 "" H 10150 5150 50  0001 C CNN
	1    10150 5150
	1    0    0    -1  
$EndComp
Wire Wire Line
	10150 4750 10150 5150
$Comp
L SIOMv01-rescue:BSS138-Transistor_FET Q?
U 1 1
P 10050 4550
AR Path="/6003F28C" Ref="Q?"  Part="1" 
AR Path="/5F8BACBE/6003F28C" Ref="Q?"  Part="1" 
AR Path="/5F8C2412/6003F28C" Ref="Q?"  Part="1" 
AR Path="/5FB9434D/6003F28C" Ref="Q1002"  Part="1" 
F 0 "Q1002" H 10254 4596 50  0000 L CNN
F 1 "BSS138" H 10254 4505 50  0000 L CNN
F 2 "Package_TO_SOT_SMD:SOT-23" H 10250 4475 50  0001 L CIN
F 3 "https://www.onsemi.com/pub/Collateral/BSS138-D.PDF" H 10050 4550 50  0001 L CNN
	1    10050 4550
	1    0    0    -1  
$EndComp
Wire Wire Line
	10150 4300 10150 4350
Connection ~ 10150 4300
Wire Wire Line
	10150 4250 10150 4300
Wire Wire Line
	10150 3950 10150 3900
$Comp
L SIOMv01-rescue:R-Device R?
U 1 1
P 10150 4100
AR Path="/6003F2A9" Ref="R?"  Part="1" 
AR Path="/5F8BACBE/6003F2A9" Ref="R?"  Part="1" 
AR Path="/5F8C2412/6003F2A9" Ref="R?"  Part="1" 
AR Path="/5FB9434D/6003F2A9" Ref="R1010"  Part="1" 
F 0 "R1010" H 10220 4146 50  0000 L CNN
F 1 "100K" H 10250 4050 50  0000 L CNN
F 2 "Resistor_SMD:R_0603_1608Metric" V 10080 4100 50  0001 C CNN
F 3 "~" H 10150 4100 50  0001 C CNN
	1    10150 4100
	1    0    0    -1  
$EndComp
Wire Wire Line
	10150 4300 10300 4300
Text HLabel 10750 4300 2    50   Output ~ 0
HEATER
Wire Wire Line
	9400 4550 9700 4550
Wire Wire Line
	8800 4550 9100 4550
Text HLabel 8800 4550 0    50   Input ~ 0
BOILER
Text Notes 1350 1650 0    50   ~ 0
Power consumption 5V 300mA\nPower consumption 3V3 20mA + 200mA + 10mA
Text Notes 8450 750  0    50   ~ 0
Power consumption 12V 60mA
Text Notes 9550 5500 0    50   ~ 0
Electrical heater ouput via SSR
Text Notes 8450 4000 0    50   ~ 0
Power consumption 5V 5mA
Text Notes 10850 4400 0    50   ~ 0
5/0V
Text Notes 8150 1200 0    50   ~ 0
0..3.3V
Text Notes 9150 1700 0    50   ~ 0
A=3.2
Wire Wire Line
	4650 900  4650 1000
Wire Wire Line
	3750 1300 3850 1300
Wire Wire Line
	3850 1600 3750 1600
Wire Wire Line
	5550 1300 5450 1300
Wire Wire Line
	5450 1600 5550 1600
$Comp
L SIOMv01-rescue:+3V3-power #PWR?
U 1 1
P 3650 2900
AR Path="/5F8BACBE/6087008F" Ref="#PWR?"  Part="1" 
AR Path="/5FB9434D/6087008F" Ref="#PWR01005"  Part="1" 
F 0 "#PWR01005" H 3650 2750 50  0001 C CNN
F 1 "+3V3" H 3800 2950 50  0000 C CNN
F 2 "" H 3650 2900 50  0001 C CNN
F 3 "" H 3650 2900 50  0001 C CNN
	1    3650 2900
	-1   0    0    -1  
$EndComp
Wire Wire Line
	3650 2900 3650 3000
Wire Wire Line
	3850 4350 3400 4350
Wire Wire Line
	3850 4850 3400 4850
Wire Wire Line
	3800 4550 3400 4550
Connection ~ 3800 4550
Wire Wire Line
	3800 4550 3800 5050
Text HLabel 3400 4350 0    50   Input ~ 0
USART3_RX_RS485
Text HLabel 3400 4550 0    50   Input ~ 0
USART3_DE_RS485
Text HLabel 3400 4850 0    50   Input ~ 0
USART3_TX_RS485
Wire Wire Line
	3850 2300 3550 2300
Wire Wire Line
	3850 2700 3550 2700
Text HLabel 3550 2300 0    50   Input ~ 0
USART2_TX_RS232
Text HLabel 3550 2700 0    50   Input ~ 0
USART2_RX_RS232
$Comp
L SIOMv01-rescue:R-Device R?
U 1 1
P 9700 4800
AR Path="/608A44BF" Ref="R?"  Part="1" 
AR Path="/5F8BACBE/608A44BF" Ref="R?"  Part="1" 
AR Path="/5F8C2412/608A44BF" Ref="R?"  Part="1" 
AR Path="/5FB9434D/608A44BF" Ref="R1008"  Part="1" 
F 0 "R1008" H 9400 4850 50  0000 L CNN
F 1 "100K" H 9450 4750 50  0000 L CNN
F 2 "Resistor_SMD:R_0603_1608Metric" V 9630 4800 50  0001 C CNN
F 3 "~" H 9700 4800 50  0001 C CNN
	1    9700 4800
	1    0    0    -1  
$EndComp
$Comp
L SIOMv01-rescue:GND-power #PWR?
U 1 1
P 9700 5150
AR Path="/608A9028" Ref="#PWR?"  Part="1" 
AR Path="/5F8BACBE/608A9028" Ref="#PWR?"  Part="1" 
AR Path="/5F8C2412/608A9028" Ref="#PWR?"  Part="1" 
AR Path="/5FB9434D/608A9028" Ref="#PWR01023"  Part="1" 
F 0 "#PWR01023" H 9700 4900 50  0001 C CNN
F 1 "GND" H 9705 4977 50  0000 C CNN
F 2 "" H 9700 5150 50  0001 C CNN
F 3 "" H 9700 5150 50  0001 C CNN
	1    9700 5150
	1    0    0    -1  
$EndComp
Wire Wire Line
	9700 5150 9700 4950
Wire Wire Line
	9700 4650 9700 4550
Connection ~ 9700 4550
Wire Wire Line
	9700 4550 9850 4550
$Comp
L SIOMv01-rescue:R-Device R?
U 1 1
P 7600 1050
AR Path="/5F8C23F2/608C2FBF" Ref="R?"  Part="1" 
AR Path="/5FB9434D/608C2FBF" Ref="R1003"  Part="1" 
F 0 "R1003" V 7500 1050 50  0000 C CNN
F 1 "10K" V 7700 1050 50  0000 C CNN
F 2 "Resistor_SMD:R_0603_1608Metric" V 7530 1050 50  0001 C CNN
F 3 "~" H 7600 1050 50  0001 C CNN
	1    7600 1050
	0    1    1    0   
$EndComp
$Comp
L SIOMv01-rescue:C-Device C?
U 1 1
P 7950 1300
AR Path="/5F8BACBE/608C3764" Ref="C?"  Part="1" 
AR Path="/5FB9434D/608C3764" Ref="C1010"  Part="1" 
F 0 "C1010" H 8065 1346 50  0000 L CNN
F 1 "100nF 50V" H 8065 1255 50  0000 L CNN
F 2 "Capacitor_SMD:C_0603_1608Metric" H 7988 1150 50  0001 C CNN
F 3 "~" H 7950 1300 50  0001 C CNN
	1    7950 1300
	1    0    0    -1  
$EndComp
Wire Wire Line
	7750 1050 7950 1050
Wire Wire Line
	7950 1150 7950 1050
Connection ~ 7950 1050
Wire Wire Line
	7950 1050 8600 1050
$Comp
L SIOMv01-rescue:GND-power #PWR?
U 1 1
P 7950 1550
AR Path="/608CCE1D" Ref="#PWR?"  Part="1" 
AR Path="/5F8BACBE/608CCE1D" Ref="#PWR?"  Part="1" 
AR Path="/5F8C2412/608CCE1D" Ref="#PWR?"  Part="1" 
AR Path="/5FB9434D/608CCE1D" Ref="#PWR01021"  Part="1" 
F 0 "#PWR01021" H 7950 1300 50  0001 C CNN
F 1 "GND" H 7955 1377 50  0000 C CNN
F 2 "" H 7950 1550 50  0001 C CNN
F 3 "" H 7950 1550 50  0001 C CNN
	1    7950 1550
	1    0    0    -1  
$EndComp
Wire Wire Line
	7950 1550 7950 1450
Wire Wire Line
	7450 1050 7250 1050
Text Notes 7250 800  0    50   ~ 0
Cut-off frequency: 159Hz\nPWM-frequency >= 1KHz
Text HLabel 7250 1050 0    50   Input ~ 0
PWM_IN
$Comp
L SIOMv01-rescue:C-Device C?
U 1 1
P 2550 6900
AR Path="/5F8BACBE/6080C708" Ref="C?"  Part="1" 
AR Path="/5FB9434D/6080C708" Ref="C1001"  Part="1" 
F 0 "C1001" H 2665 6946 50  0000 L CNN
F 1 "100nF 50V" H 2665 6855 50  0000 L CNN
F 2 "Capacitor_SMD:C_0603_1608Metric" H 2588 6750 50  0001 C CNN
F 3 "~" H 2550 6900 50  0001 C CNN
	1    2550 6900
	1    0    0    -1  
$EndComp
$Comp
L SIOMv01-rescue:GND-power #PWR?
U 1 1
P 2550 7150
AR Path="/6080C70E" Ref="#PWR?"  Part="1" 
AR Path="/5F8BACBE/6080C70E" Ref="#PWR?"  Part="1" 
AR Path="/5FB9434D/6080C70E" Ref="#PWR01002"  Part="1" 
F 0 "#PWR01002" H 2550 6900 50  0001 C CNN
F 1 "GND" H 2555 6977 50  0000 C CNN
F 2 "" H 2550 7150 50  0001 C CNN
F 3 "" H 2550 7150 50  0001 C CNN
	1    2550 7150
	1    0    0    -1  
$EndComp
Wire Wire Line
	2550 7150 2550 7050
Wire Wire Line
	2550 6750 2550 6650
$Comp
L SIOMv01-rescue:+3V3-power #PWR?
U 1 1
P 2550 6650
AR Path="/5F8BACBE/6080C716" Ref="#PWR?"  Part="1" 
AR Path="/5FB9434D/6080C716" Ref="#PWR01001"  Part="1" 
F 0 "#PWR01001" H 2550 6500 50  0001 C CNN
F 1 "+3V3" H 2565 6823 50  0000 C CNN
F 2 "" H 2550 6650 50  0001 C CNN
F 3 "" H 2550 6650 50  0001 C CNN
	1    2550 6650
	1    0    0    -1  
$EndComp
$Comp
L Device:R R1012
U 1 1
P 10450 4300
F 0 "R1012" V 10350 4350 50  0000 C CNN
F 1 "22R" V 10550 4350 50  0000 C CNN
F 2 "Resistor_SMD:R_2512_6332Metric_Pad1.40x3.35mm_HandSolder" V 10380 4300 50  0001 C CNN
F 3 "~" H 10450 4300 50  0001 C CNN
	1    10450 4300
	0    1    1    0   
$EndComp
Wire Wire Line
	10600 4300 10750 4300
$Comp
L SIOMv01-rescue:+5V-power #PWR01026
U 1 1
P 10150 3900
F 0 "#PWR01026" H 10150 3750 50  0001 C CNN
F 1 "+5V" H 10165 4073 50  0000 C CNN
F 2 "" H 10150 3900 50  0001 C CNN
F 3 "" H 10150 3900 50  0001 C CNN
	1    10150 3900
	1    0    0    -1  
$EndComp
Wire Wire Line
	2550 4050 3100 4050
$Comp
L Device:CP C1011
U 1 1
P 5300 6750
F 0 "C1011" H 5418 6796 50  0000 L CNN
F 1 "10uF 50V" H 5418 6705 50  0000 L CNN
F 2 "Capacitor_SMD:CP_Elec_5x5.3" H 5338 6600 50  0001 C CNN
F 3 "~" H 5300 6750 50  0001 C CNN
	1    5300 6750
	1    0    0    -1  
$EndComp
Wire Wire Line
	5300 6600 5300 6400
Wire Wire Line
	5300 6400 5850 6400
Wire Wire Line
	5300 7100 5300 6900
Wire Wire Line
	5300 7100 5850 7100
$EndSCHEMATC
